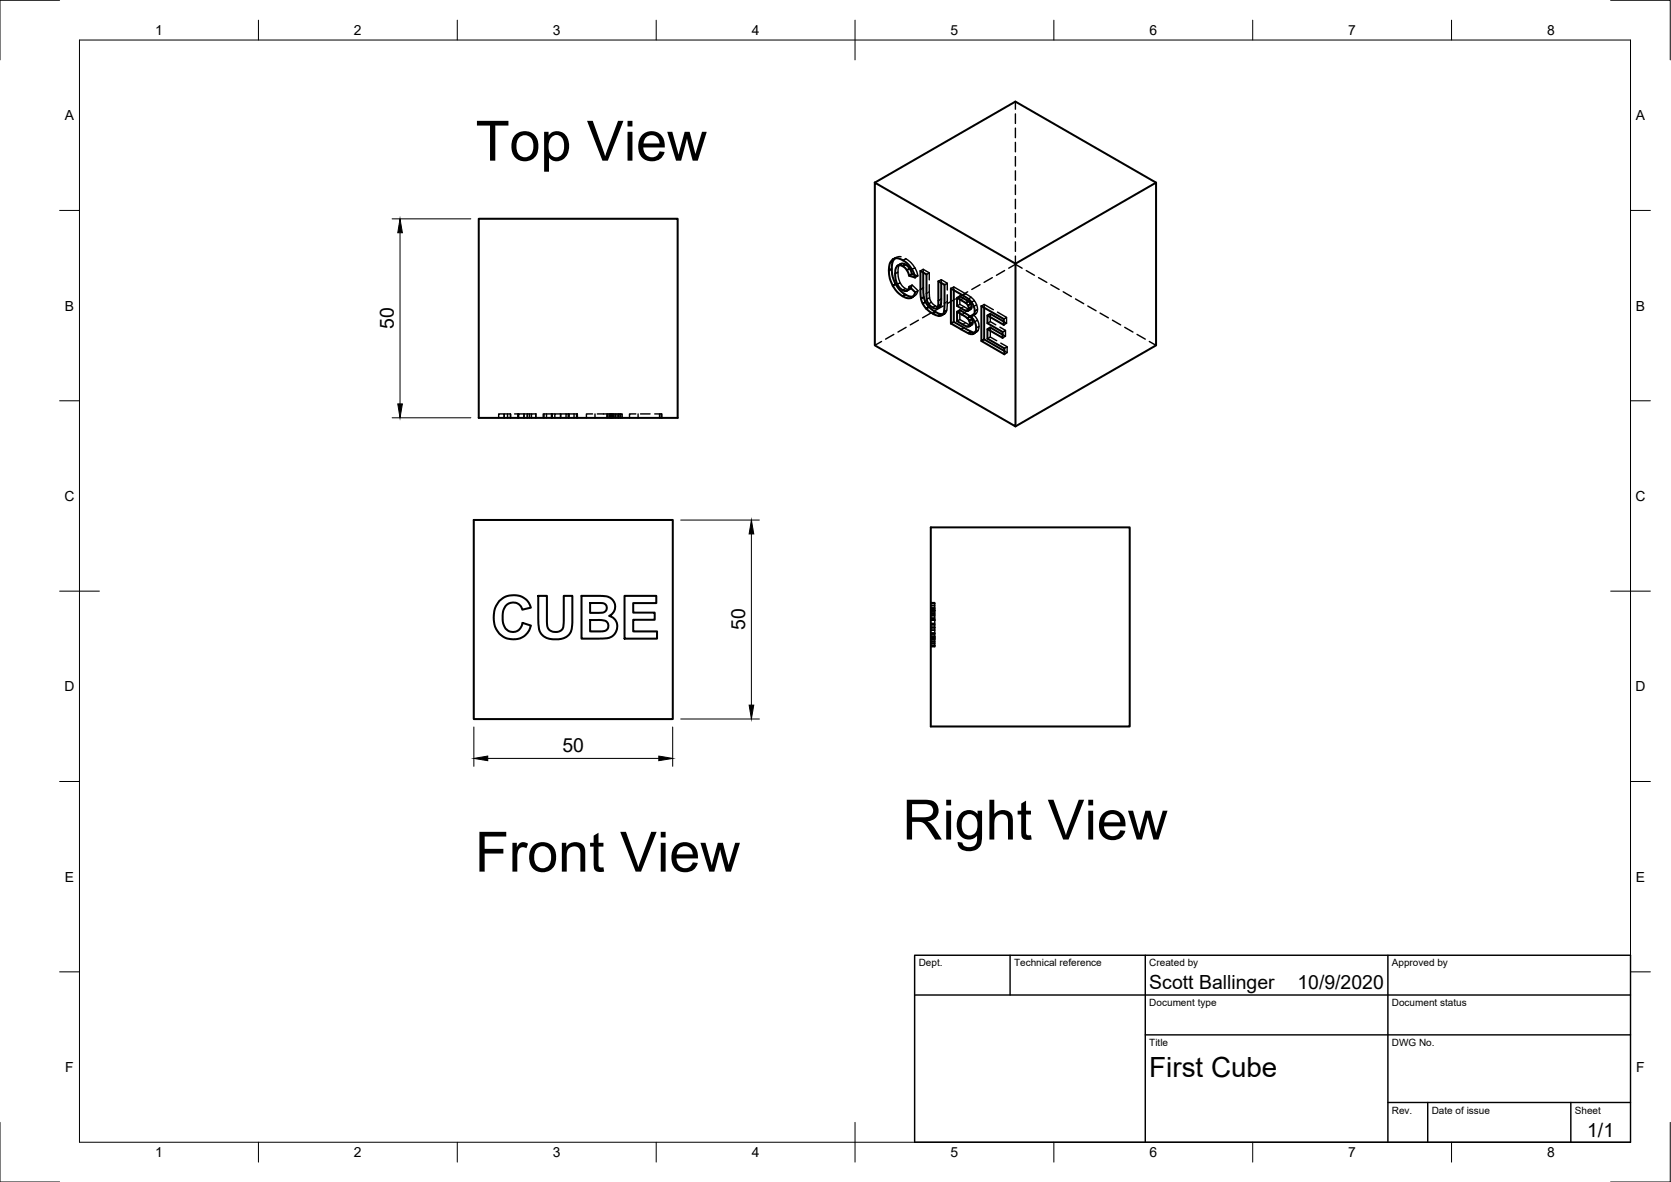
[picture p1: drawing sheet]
<svg xmlns="http://www.w3.org/2000/svg" width="420mm" height="297mm" viewBox="0 0 420 297" stroke-linecap="round" stroke-linejoin="round" font-family="sans-serif">
<!-- layer: Visible -->
<g fill="none" stroke="#000" stroke-width=".51">
<path d="M120.4 55h50v50h-50zM220 45.9l35.3 20.4v40.9l-35.3-20.4zM220 45.9l35.3-20.4 35.4 20.4v40.9l-35.4 20.4M290.7 45.9l-35.4 20.4M224.2 67.6l.3 2 .7 1.8-.7 .4-.7-1.7-.3-2.1M225 65a2.97 2.97 0 0 0-.8 2.2v.4l-.7 .4 .1-1.2a2.11 2.11 0 0 1 1.7-1.9h.4a5.9 5.9 0 0 1 4.1 3.8l.3 1.1-1.5-.5M225.2 71.4l1.1 1.6 1.4 1-.7 .5-.4-.3-1.1-.9-1-1.5M225.6 66.8l.6-.2 .8 .3 .7-.4-1-.3-1.1 .6a4.7 4.7 0 0 0 1.8 6.3h.6M227 74.5l1.2 .4h.8l.3-.2M227.7 74l1.1 .5h.8M227.7 66.5l1 1-.7 .4-1-1M228 73.1l.5-.5 .1-.6 1.5 1.4-.5 1.1-.6 .4"/>
<path d="M228.7 67.5l.6 1.4-.7 .4-.6-1.4M229 72.4l-1 .7M229.3 68.9l.6 .2M232.1 68.5l.2 6.2-.7 .4-.2-7 1.6 .9v6.4l.5 1 .7 .7a.96 .96 0 0 0 .8 .5 .96 .96 0 0 0 .9-.6M232.3 74.7l.4 1.2-.7 .4-.4-1.2M232.7 75.9l.9 1.3-.7 .4-.9-1.3M233.6 77.2l1.6 1.2-.7 .4-1.6-1.2M235.2 78.4l1.5 .6-.7 .4-1.5-.6M236.6 76.6l-.1 .3-.9 .6M236.7 71.1l-.1 5.5-.7 .4v-6.3l1.6 .9v5.1a2.86 2.86 0 0 1-.6 2.5l-.9 .2M236.7 79h.4M239.8 72.9v8"/>
<path d="M240.6 74.9l2.2 1.2 .7-.4-2.2-1.2-.7 .4v2l2.2 1.2h.6M240.6 78.3l2.6 1.7 .7-.4-2.6-1.7-.7 .4v2.4l2.5 1.4 .6-.1M243.5 75.7l.6 .7-.7 .4-.6-.7M243.9 79.6l.5 .6-.7 .5-.5-.7M244 79.5a1.4 1.4 0 0 0 1-2.2l-.1-.1a4.8 4.8 0 0 0-2.8-2.9l-3-1.8v8.8M244.1 76.4l.2 .8-.7 .4-.2-.8M244.3 77.2l-.2 .5-.7 .4 .2-.5M244.9 79l-.9 .5 .9 1a2.33 2.33 0 0 1-.2 3.4l-.1 .1M247.5 77.3v8l-.7 .4v-8.8l5.6 3.3v1.4l-4.1-2.3M239.1 81.3l.7-.4 4.4 2.5-.7 .4zM244.2 83.4l.9 .2M244.4 80.2l.2 .8-.7 .4-.2-.7"/>
<path d="M244.6 81l-.1 .5-.8 .5 .2-.6M245 83.7l-.5 .3-1-.2M247.5 85.3l5 2.9M252.1 84.1l-3.1-1.8-.7 .4v2.4l4.2 2.5v1.4l-5.7-3.3M252.4 80.8l-3.4-1.9-.7 .4v1.9l3.8 2.2v1.5l-3.8-2.2M119.1 130.7h50.1v50h-50.1zM234 132.5h50.1v50.1h-50.1zM125.5 151.1l.4-.4a4.1 4.1 0 0 1 2.8-1.1h.5a4.2 4.2 0 0 1 4.3 3.1l-2.2 .5a2.38 2.38 0 0 0-1.8-1.8 2.38 2.38 0 0 0-2.4 .9 5.3 5.3 0 0 0 .4 6 2.42 2.42 0 0 0 3.9-1.8l2.1 .7a4.7 4.7 0 0 1-8 2l-.3-.4a4.9 4.9 0 0 1-1-3v-1.4a5.1 5.1 0 0 1 1-2.9zM135.3 149.7h2.2l.1 7.7a2.19 2.19 0 0 0 1.9 1.4 2.19 2.19 0 0 0 2.1-1.1l.2-8h2.1v6.4a4.4 4.4 0 0 1-.9 3.5 5.6 5.6 0 0 1-6.7-.1 4.1 4.1 0 0 1-.9-3.3zM146.2 149.7h4.3a3.8 3.8 0 0 1 3.6 1.1 2.55 2.55 0 0 1-.9 4 2.88 2.88 0 0 1 2 3.1 2.88 2.88 0 0 1-2.7 2.5l-6.3 .1zM148.4 151.5l3.1 .1a1.21 1.21 0 0 1 1.1 1.2 1.21 1.21 0 0 1-1.2 1.2h-3zM148.4 155.8h2.5a1.63 1.63 0 0 1 2.1 1.2 1.3 1.3 0 0 1-1.1 1.6l-3.5 .1z"/>
<path d="M157 149.7h8v1.9h-5.8v2.4h5.4v1.8h-5.4v2.9h6v1.8h-8.2z"/>
</g>
<!-- layer: Hidden -->
<g fill="none" stroke="#000" stroke-width=".36">
<path d="M255.3 25.5v1.9M255.3 28.6v2.4M255.3 32.2v2.4M255.3 35.8v2.3M255.3 39.4v2.3M255.3 42.9v2.4M255.3 46.5v2.4M255.3 50.1v2.4M255.3 53.6v2.4M255.3 57.2v2.4M225.1 68.8l.7-.4v1.1l.5 1.5M225.2 64.8l-.2 .2"/>
<path d="M225.6 71.4l.7-.4 .5 .8 .9 .7M226.3 66.4l-.4 .7-.1 1.3M226.6 64.5l-1.1 .1-1 .6M227.1 65.4l.7-.4 1.1 .9 1.1 1.4M227.7 65h.1M228.6 72l.7-.4 1.5 1.4M228.7 72.7h-.5l-.5-.2-.8 .4M229.3 67.7l.7-.4 .8 2M229.3 71.6l-.3 .8M229.6 74.5h.1l-.4 .2M229.9 74.4l-.7 .4M229.9 69.1l.9 .2-.7 .5"/>
<path d="M230.1 73.4l.7-.4-.4 1-.7 .5M231.4 68.1l.7-.4 1.6 .9M232.1 67.7v.8M233 69l.7-.4v1.7M233 75.2l.7-.4 .5 1.2M233.5 76.4l.7-.4 1 .9M233.7 71.5v3.3M234 78.7l-2 1.2M235.9 70.7l.8-.4 1.5 .9M236.2 77.1l-1-.2-.7 .4M236.3 77.1l-.8 .4M236.7 70.3v.8"/>
<path d="M237.1 79l.5-.2-.7 .4M237.1 76.9l-2 1.2M237.4 78.3l.7-.4-.5 .9M237.5 71.6l.7-.4v1.7M237.6 78.8l-.7 .4M238.2 74.1l-.1 3.8M239.1 72.5l.7-.4 4.4 2.6M239.8 72.1v.8M240.2 75.1l-2 1.2M240.6 76.9l.7-.4 2.2 1.2M241.3 74.5v2M241.3 77.9v2.4"/>
<path d="M243.3 73.3l-2 1.2M243.5 75.1l.7-.4 .8 .8M244.1 77.7h-.6l-.7 .4M244.3 75.9l.7-.4 .6 1.1M244.7 79l1.1 1.5M244.9 79l.6-.3-.7 .4M244.9 77l.7-.4 .2 1.2M245.1 78.2l.7-.4-.3 .9M245.2 78.9l-.7 .5M246.4 71.6l-2.1 1.1M246.8 76.9l.7-.4 2.3 1.3M247.5 76.5v.8"/>
<path d="M249 78.9v1.9M249.5 69.8l-2.1 1.2M250.8 78.4l2.3 1.4M252.6 68l-2.1 1.2M253.6 67.4l1.7-1 1.7 1M255.3 60.8v2.4M255.3 64.4v1.9M258 68l2.1 1.2M261.1 69.8l2.1 1.2M264.2 71.6l2.1 1.1M267.3 73.3l2.1 1.2M270.4 75.1l2.1 1.2"/>
<path d="M273.5 76.9l2.1 1.2M276.6 78.7l2.1 1.2M221.7 85.8l-1.7 1M224.7 84l-2 1.2M227.8 82.3l-2 1.1M230.9 80.5l-2 1.1M240.6 80.7l.7-.4 2.5 1.3M244.4 81.6h-.6l-.7 .5M245.1 80.9l.7-.4 .4 1.5M245.1 83.6h.2l-.3 .1M245.2 83.4l.7-.4-.6 .6M245.5 82.4l.7-.4-.3 1"/>
<path d="M245.6 83.4l-.7 .4M248.3 85.1l.7-.4 1.6 .9M248.3 81.2l.7-.4 1.4 .8M249 82.3v2.4M251.4 82.2l1.4 .8M251.6 86.2l1.6 .9M252.1 84.1l.7 .4-.7 .4M252.1 83.4l.7-.4v1.5M252.4 80.8l.7 .4-.7 .4M252.4 80.2l.7-.4v1.4M252.5 87.6l.7-.5v1.5l-.7 .4M252.5 88.2l.7 .4"/>
<path d="M279.7 80.5l2.1 1.1M282.8 82.3l2.1 1.1M285.9 84l2.1 1.2M289 85.8l1.7 1M127.6 104v1M128.2 104h-1.4v1v-1h-1.4v1M128.4 104v1M129.4 104h1M130.3 104v1M131.7 104v1M132.6 104v1M133.1 104v1"/>
<path d="M133.6 104h-3.2v1M134.7 104h-1.1v1M134.7 104v1M136.8 104v1M137.4 104v1M138.7 104v1M138.8 104h-2.2v1M138.8 104v1M139.5 104h-.7v1M140.9 104h-1.4v1M141 104v1M142.3 104h-1.4v1"/>
<path d="M142.9 104h-.6v1M143.1 104v1M144.3 104v1M145 104v1M145.2 104v1zM145.2 104h-2.2v1l-.1-1v1M149 104h-1.6v1M149.6 104v1M150.2 104h3.4M152.6 104v1M152.7 104v1M153.1 104v1"/>
<path d="M153.3 104v1M153.5 104v1M153.7 104v1M153.8 104v1M153.9 104v1M154 104v1M154.2 104v1M154.4 104v1M154.8 104h-1.2v1M155.2 104v1M155.5 104v1M155.6 104h-.8v1"/>
<path d="M155.9 104h.5v1M155.9 104h-.3v1M155.9 104v1M156.1 104v1M159.9 104h-1.6v1M160.4 104v1M161.1 104h2.3M164.6 104h1.6M165.8 104v1M166.2 104h.2v1M166.2 104v1M234 157.6h1v2.9h-1h1v1.9h-1"/>
<path d="M234 151.6h1v1.8h-1h1v2.4h-1h1v1.8M234 151.4h1v.2M234 160h1M234 159.4h1M234 159.2h1M234 153.4h1M234 153.8h1M234 154.6h1M234 155.5h1M234 155.9h1M234 157.8h1M234 157.7h1"/>
<path d="M234 158.3h1M234 159.1h1M234 156.6h1M234 155.7h1M234 154.3h1M234 153.1h1M234 152.2h1M234 151.7h1M234 159.8h1M234 156.9h1M234 154.1h1M234 153.3h1"/>
<path d="M234 155.1h1M234 152.6h1M234 152.9h1M234 157.1h1M234 158.4h1M234 161.3h1M234 162.2h1M234 160.3h1M234 160.7h1M234 160.5h1M234 162.3h1M234 161.8h1"/>
<path d="M234 160.1h1M234 161.1h1M234 161.7h1M235 162.4v.1h-1"/>
</g>
<!-- layer: Visible Narrow -->
<path d="M232.1 72.4l-.7 .4M236.7 75.1l-.8 .5M242.2 75l-.7 .4M242.6 78.6l-.7 .5M242.4 82.4l-.7 .4" fill="none" stroke="#000" stroke-width=".36"/>
<!-- layer: Hidden Narrow -->
<path d="M233.7 73.3l-.7 .4M238.2 75.8l-.7 .4M242.4 77.1l-.8 .4M242.8 73.9l-.7 .4M242.8 81.1l-.7 .4" fill="none" stroke="#000" stroke-width=".25"/>
<!-- layer: Border -->
<g fill="none" stroke="#000" stroke-width=".25">
<path d="M15 .1h-15v15M20 10.1h390v276.9h-390zM65 5.1v5M115 5.1v5M165 5.1v5M215 5.1v10M265 5.1v5M315 5.1v5M365 5.1v5M405 .1h15v15M15 52.9h5M410 52.9h5"/>
<path d="M15 100.7h5M410 100.7h5M15 148.6h10M405 148.6h10M15 196.4h5M410 196.4h5M15 244.2h5M410 244.2h5M0 282.1v14.9h15M65 287v5M115 287v5M165 287v5"/>
<path d="M215 282.1v9.9M265 287v5M315 287v5M365 287v5M420 282.1v14.9h-15"/>
</g>
<!-- layer: TitleBlock -->
<path d="M230 240.1h180v46.9h-180zM230 250h180M254 240.1v9.9M288 240.1v46.9M349 240.1v46.9M288 260.1h122M349 277.1h61M359 277.1v9.9M395 277.1v9.9" fill="none" stroke="#000" stroke-width=".36"/>
<!-- layer: Dimensions -->
<path d="M98.6 55h19.8M100.6 58.5v43M98.6 105h19.8M171.2 130.7h19.7M188.9 134.2v43M119.1 182.7v9.9M122.6 190.6h43.1M169.1 182.7v9.9M171.2 180.7h19.7" fill="none" stroke="#000" stroke-width=".25"/>
<path d="M100.6 55l.6 3.5h-1.2zM100 101.5h1.2l-.6 3.5zM188.9 130.7l.6 3.5h-1.1zM188.4 177.2h1.1l-.6 3.5zM119.1 190.6l3.5-.6v1.2zM165.7 190l3.4 .6-3.4 .6z" fill="#000" stroke="#000" stroke-width=".25"/>
<g font-size="14">
<text x="119.6" y="40.4">Top View</text>
<text x="226.9" y="211">Right View</text>
<text x="119.4" y="219">Front View</text>
</g>
<text font-size="7" x="289" y="270.6">First Cube</text>
<g font-size="4.9">
<text x="99" y="82.7" transform="rotate(-90 99 82.7)">50</text>
<text x="187.4" y="158.4" transform="rotate(-90 187.4 158.4)">50</text>
<text x="141.4" y="189">50</text>
<text x="289" y="248.5">Scott Ballinger</text>
<text x="326.2" y="248.5">10/9/2020</text>
<text x="399.1" y="285.7">1/1</text>
</g>
<g font-size="3.5">
<text x="39" y="8.8">1</text>
<text x="89" y="8.8">2</text>
<text x="139" y="8.8">3</text>
<text x="189" y="8.8">4</text>
<text x="239" y="8.8">5</text>
<text x="289" y="8.8">6</text>
<text x="339" y="8.8">7</text>
<text x="389" y="8.8">8</text>
<text x="16.3" y="30.2">A</text>
<text x="411.3" y="30.2">A</text>
<text x="16.3" y="78">B</text>
<text x="411.3" y="78">B</text>
<text x="16.2" y="125.9">C</text>
<text x="411.2" y="125.9">C</text>
<text x="16.2" y="173.7">D</text>
<text x="411.2" y="173.7">D</text>
<text x="16.3" y="221.6">E</text>
<text x="411.3" y="221.6">E</text>
<text x="16.4" y="269.4">F</text>
<text x="411.4" y="269.4">F</text>
<text x="39" y="290.8">1</text>
<text x="89" y="290.8">2</text>
<text x="139" y="290.8">3</text>
<text x="189" y="290.8">4</text>
<text x="239" y="290.8">5</text>
<text x="289" y="290.8">6</text>
<text x="339" y="290.8">7</text>
<text x="389" y="290.8">8</text>
</g>
<g font-size="2.5">
<text x="231" y="242.9">Dept.</text>
<text x="255" y="242.9">Technical reference</text>
<text x="289" y="242.9">Created by</text>
<text x="350" y="242.9">Approved by</text>
<text x="289" y="252.8">Document type</text>
<text x="350" y="252.8">Document status</text>
<text x="289" y="262.9">Title</text>
<text x="350" y="262.9">DWG No.</text>
<text x="350" y="279.9">Rev.</text>
<text x="360" y="279.9">Date of issue</text>
<text x="396" y="279.9">Sheet</text>
</g>
</svg>
